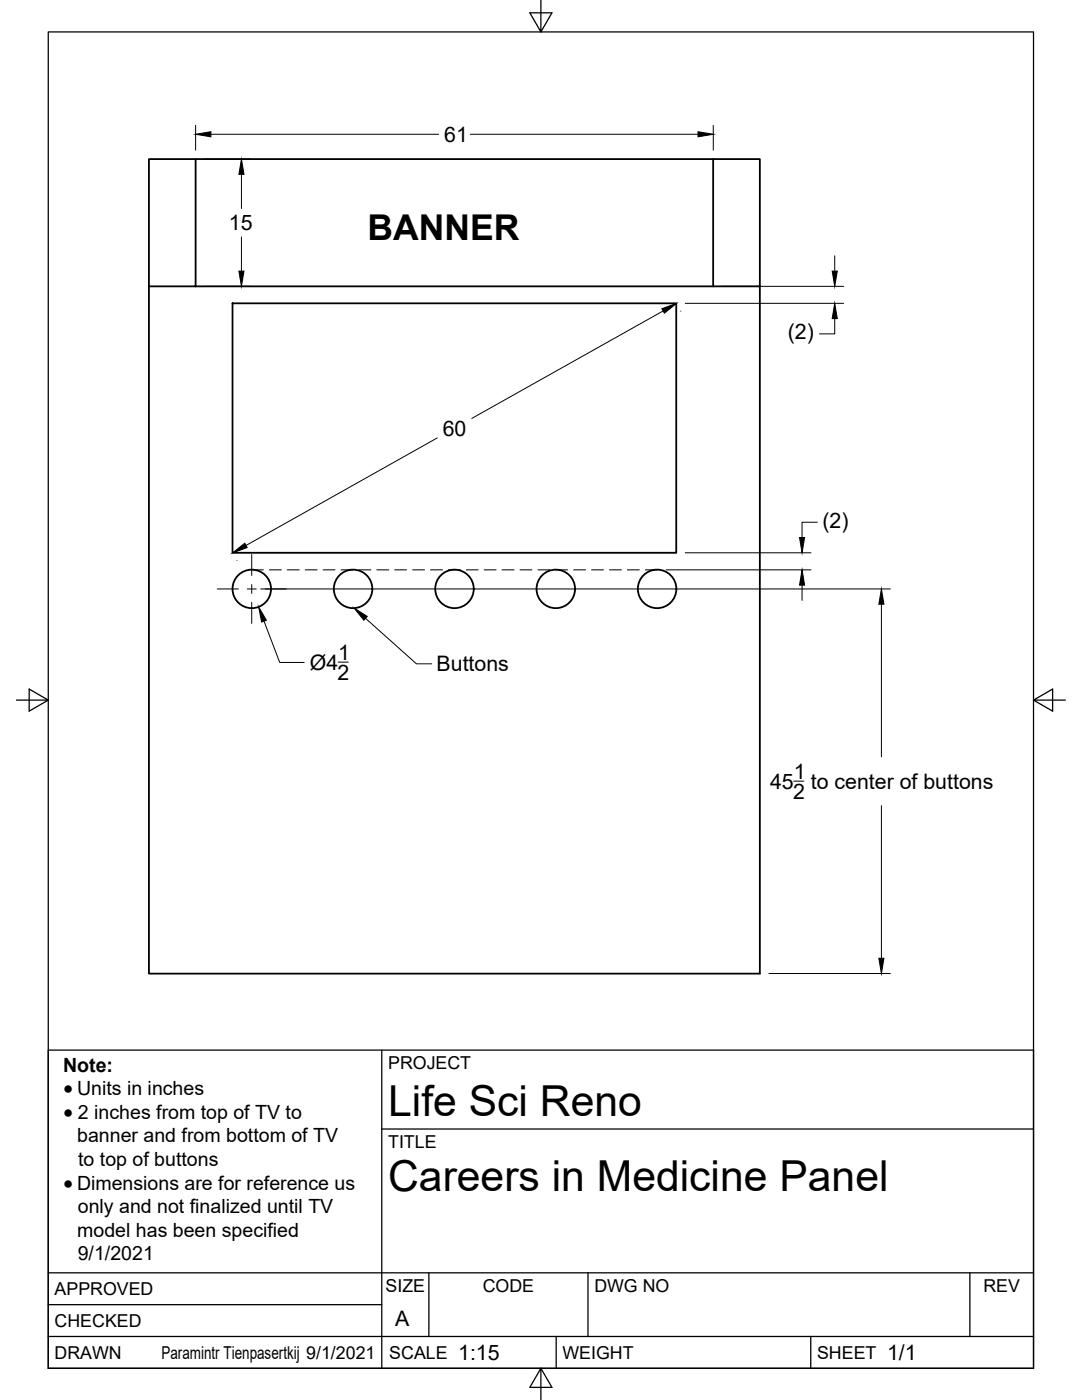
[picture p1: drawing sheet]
<svg xmlns="http://www.w3.org/2000/svg" width="216mm" height="279mm" viewBox="0 0 216 279" stroke-linecap="round" stroke-linejoin="round" font-family="sans-serif">
<!-- layer: Visible -->
<g fill="none" stroke="#000" stroke-width=".36">
<path d="M29.7 31.8h9.3v25.4h-9.3zM39 31.8h103.3M142.3 31.8h9.3v25.4h-9.3zM29.7 57.2v137.1h121.9v-137.1M39 57.2h103.3M46.4 60.5h88.5v49.8h-88.5z"/>
<circle cx="50.2" cy="117.5" r="3.8"/>
<circle cx="70.5" cy="117.5" r="3.8"/>
<circle cx="90.7" cy="117.5" r="3.8"/>
<circle cx="110.9" cy="117.5" r="3.8"/>
<circle cx="131.1" cy="117.5" r="3.8"/>
</g>
<!-- layer: Border -->
<path d="M9.6 6.4h196.6v266.7h-196.6zM107.9 0v6.4l-2.2-3.8h4.4l-2.2 3.8M3.3 139.7h6.3l-3.8-2.2v4.4l3.8-2.2M206.2 139.7l3.8 2.2v-4.4l-3.8 2.2h6.4M107.9 273.1l2.2 3.8h-4.4l2.2-3.8v6.3" fill="none" stroke="#000" stroke-width=".25"/>
<!-- layer: Titleblock -->
<path d="M9.6 209.6h196.6v63.5h-196.6zM76.2 209.6v63.5M76.2 225.3h130M9.6 254h196.6M85.6 254v12.7M117.3 254v12.7M193.5 254v12.7M9.6 266.7h196.6M9.6 260.4h66.6M111 266.7v6.4M161.8 266.7v6.4" fill="none" stroke="#000" stroke-width=".25"/>
<!-- layer: Center Lines -->
<path d="M43.3 117.5h4.3M49.3 117.5h1.8M50.2 110.7v4.2M50.2 116.6v1.8M52.9 117.5h4.2M50.2 120.2v4.2" fill="none" stroke="#000" stroke-width=".2"/>
<!-- layer: Dimensions -->
<g fill="none" stroke="#000" stroke-width=".2">
<path d="M39 25v5M40.8 31.8h9.2M42.1 26.8h45.4M48.2 34.8v6.8M93.9 26.8h45.4M142.3 25v5M40.8 57.2h9.2M48.2 47.3v6.8M144.1 57.2h24.2M166.6 51.1v3M132.3 62.1l-38.2 21.4M135.8 62.1h.1"/>
<path d="M136.7 60.5h31.6M166.6 63.6v3h-3.1M87.2 87.4l-38.1 21.5M47.3 111.9h.1M52 117.5h125.7M132.9 113.7h28.9M136.7 110.3h25.1M160 116.8v3M163.1 104.2h-3.1v3.1M52.7 124l3.1 8.2h4.9M67.5 132.1h2M175.9 120.6v30.4"/>
<path d="M158.4 155.9h2M175.9 160.8v30.4M153.4 194.3h24.3"/>
</g>
<g fill="#000" stroke="#000" stroke-width=".2">
<path d="M39 26.8l3.1-.5v1zM48.2 31.8l.5 3h-1zM139.3 26.3l3 .5-3 .5zM47.7 54.1h1l-.5 3.1zM166.1 54.1h1l-.5 3.1zM132.1 61.6l2.9-1-2.4 1.9zM166.6 60.5l.5 3.1h-1zM46.4 110.3l2.4-1.9 .5 .9zM160 113.7l.5 3.1h-1zM159.5 107.3h1l-.5 3zM51.6 121.1l1.5 2.7-.9 .3zM175.9 117.5l.5 3.1h-1z"/>
<path d="M175.4 191.2h1l-.5 3.1z"/>
</g>
<!-- layer: Sketch1 -->
<g fill="none" stroke="#000" stroke-width=".2">
<path d="M50.2 113.7h2.4M53.8 113.7h2.3M57.3 113.7h2.4M60.9 113.7h2.4M64.5 113.7h2.3M68.1 113.7h2.3M71.6 113.7h2.4M75.2 113.7h2.4M78.8 113.7h2.3M82.3 113.7h2.4M85.9 113.7h2.4M89.5 113.7h2.3"/>
<path d="M93 113.7h2.4M96.6 113.7h2.4M100.2 113.7h2.4M103.8 113.7h2.3M107.3 113.7h2.4M110.9 113.7h2.4M114.5 113.7h2.4M118 113.7h2.4M121.6 113.7h2.4M125.2 113.7h2.4M128.8 113.7h2.3"/>
</g>
<!-- layer: Annotations -->
<path d="M70.7 121.4l2.6 1.6-.7 .8z" fill="#000" stroke="#000" stroke-width=".2"/>
<path d="M72.9 123.4l10.2 9.1h3" fill="none" stroke="#000" stroke-width=".2"/>
<g font-size="8.5">
<text x="77.4" y="222.8">Life Sci Reno</text>
<text x="77.4" y="237.8">Careers in Medicine Panel</text>
</g>
<text font-size="7.1" x="73.3" y="47.8">BANNER</text>
<g font-size="4.3">
<text x="88.6" y="28.3">61</text>
<text x="45.7" y="46">15</text>
<text x="157.2" y="67.7">(2)</text>
<text x="88.3" y="87">60</text>
<text x="164.1" y="105.3">(2)</text>
<text x="67.5" y="131.6">1</text>
<text x="61.8" y="133.7">Ø4</text>
<text x="67.4" y="135.7">2</text>
<text x="87.1" y="134">Buttons</text>
<text x="158.4" y="155.4">1</text>
<text x="153.6" y="157.4">45</text>
<text x="158.3" y="159.5">2</text>
<text x="161.8" y="157.4">to center of buttons</text>
<text x="78.9" y="264.5">A</text>
<text x="91.4" y="271.4">1:15</text>
<text x="177" y="271.4">1/1</text>
</g>
<g font-size="4.1">
<text x="12.7" y="218.6">· Units in inches</text>
<text x="12.7" y="223.3">· 2 inches from top of TV to</text>
<text x="12.7" y="237.4">· Dimensions are for reference us</text>
</g>
<g font-size="3.9">
<text x="12.6" y="214">Note:</text>
<text x="15.4" y="228">banner and from bottom of TV</text>
<text x="15.6" y="232.7">to top of buttons</text>
<text x="15.5" y="242.1">only and not finalized until TV</text>
<text x="15.4" y="246.8">model has been specified</text>
<text x="15.5" y="251.5">9/1/2021</text>
</g>
<g font-size="3.5">
<text x="77.4" y="213.4">PROJECT</text>
<text x="77.4" y="229.1">TITLE</text>
<text x="76.9" y="257.8">SIZE</text>
<text x="96.3" y="257.8">CODE</text>
<text x="118.6" y="257.8">DWG NO</text>
<text x="196.2" y="257.8">REV</text>
<text x="10.9" y="258.5">APPROVED</text>
<text x="10.9" y="264.8">CHECKED</text>
<text x="10.9" y="271.2">DRAWN</text>
<text x="32.2" y="271.2">Paramintr Tienpasertkij 9/1/2021</text>
<text x="77.7" y="271.2">SCALE</text>
<text x="112.2" y="271.2">WEIGHT</text>
<text x="163" y="271.2">SHEET</text>
</g>
</svg>
